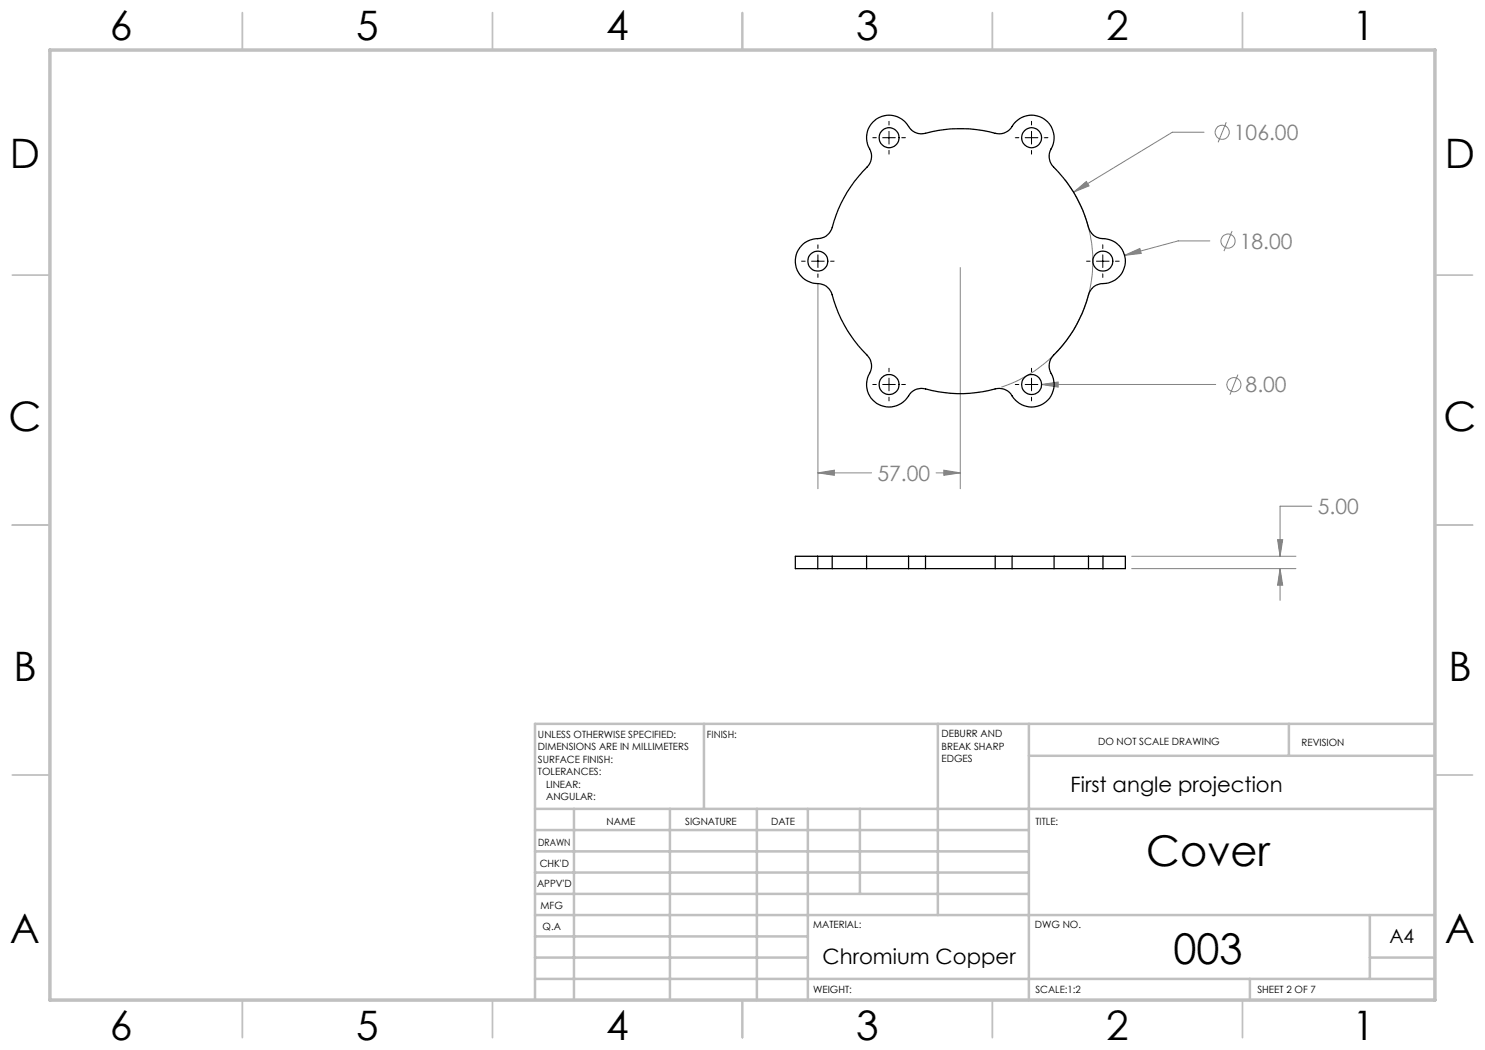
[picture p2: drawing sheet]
<svg xmlns="http://www.w3.org/2000/svg" width="297mm" height="210mm" viewBox="0 0 297 210" stroke-linecap="round" stroke-linejoin="round" font-family="sans-serif">
<g fill="none" stroke="#808080" stroke-width=".2">
<path d="M212.9 35.9a26.5 26.5 0 0 1-12.6 41.5M214.7 38.4l2.6-2.1 .5 .9zM240.8 26.4h-6.3l-19.8 12M245.3 24.4l-1.7 4.1M163.6 56.8v40.9M192.1 53.5v44.2M224.9 51.1l3.1-1.4 .2 1zM242 48.2h-6.4l-10.7 2.9M246.4 46.2l-1.6 4M208.3 76.9h34.8M208.3 76.9l3.3-.5v1zM247.6 74.9l-1.6 4"/>
<path d="M163.6 94.6h10.7M163.6 94.6l3.3-.6v1.1zM187.2 94.6h4.9M188.8 94l3.3 .6-3.3 .5zM226.3 113.7h32.9M226.3 111.3h32.9M255.5 107.9h1l-.5 3.4zM256 113.7v6.4M256 113.7l.5 3.3h-1zM262.4 101.2h-6.4v10.1"/>
<circle cx="244.4" cy="26.5" r="1.41"/>
<circle cx="245.6" cy="48.2" r="1.41"/>
<circle cx="246.8" cy="76.9" r="1.4"/>
</g>
<g fill="none" stroke="#000" stroke-width=".2">
<path d="M174.6 27.5h.7M176.5 27.5h2.6M177.8 24.3v.7M177.8 26.3v2.5M177.8 30.1v.7M180.3 27.5h.8M203.1 27.5h.7M205 27.5h2.6M206.3 24.3v.7M206.3 26.3v2.5M206.3 30.1v.7M208.8 27.5h.8"/>
<path d="M160.3 52.2h.7M162.3 52.2h2.6M163.6 49v.7M163.6 51v2.5M163.6 54.8v.7M166.1 52.2h.7M217.3 52.2h.7M219.3 52.2h2.5M220.6 49v.7M220.6 51v2.5M220.6 54.8v.7M223.1 52.2h.7"/>
<path d="M174.6 76.9h.7M176.5 76.9h2.6M177.8 73.7v.7M177.8 75.6v2.6M177.8 79.4v.8M180.3 76.9h.8M203.1 76.9h.7M205 76.9h2.6M206.3 73.7v.7M206.3 75.6v2.6M206.3 79.4v.8M208.8 76.9h.8"/>
</g>
<g fill="none" stroke="#c0c0c0" stroke-width=".35">
<path d="M48.5 2.5v7.5M98.5 2.5v7.5M148.5 2.5v7.5M198.5 2.5v7.5M248.5 2.5v7.5M2.5 55h7.5M287 55h7.5M2.5 105h7.5M287 105h7.5M2.5 155h7.5M287 155h7.5M48.5 200v7.5"/>
<path d="M98.5 200v7.5M148.5 200v7.5M198.5 200v7.5M248.5 200v7.5"/>
</g>
<g fill="none" stroke="#c0c0c0" stroke-width=".5">
<path d="M140.8 144.8v17M187.6 144.8v38.2M205.8 144.8v55.2M205.8 151.2h81.2M257.8 144.8v6.4M287 144.8h-180v55.2M107 161.8h180M107 178.8h98.8M107 174.5h98.8M107 170.3h98.8M107 166h98.8M114.8 161.8v38.2"/>
<path d="M134 161.8v38.2M151.4 161.8v38.2M161.6 161.8v38.2M172 161.8v17M107 195.8h180M107 191.5h54.6M107 187.3h54.6M107 183h180M250 195.8v4.2M274 191.5h13M274 183v12.8"/>
</g>
<path d="M10 10h277v190h-277z" fill="none" stroke="#c0c0c0" stroke-width=".7"/>
<path d="M214.7 38.4l3.1-1.2-.5-.9zM224.9 51.1l3.3-.4-.2-1zM208.3 76.9l3.3 .5v-1zM163.6 94.6l3.3-.6v1.1zM188.8 94l3.3 .6-3.3 .5zM256 113.7l.5 3.3h-1zM255.5 107.9h1l-.5 3.4z" fill="#808080"/>
<g fill="none" stroke="#000" stroke-width=".25">
<path d="M174.6 24.4a4.6 4.6 0 0 1 7.4 1.2 2.97 2.97 0 0 0 3.1 1.1 27.4 27.4 0 0 1 14.4 0 3.1 3.1 0 0 0 3.2-1.9 4.5 4.5 0 0 1 6.3-.9 4.5 4.5 0 0 1 1 6.3 3.1 3.1 0 0 0 .7 3.2 27 27 0 0 1 7.1 12.5 3.1 3.1 0 0 0 3.3 1.9 4.5 4.5 0 0 1 4 4.9 4.5 4.5 0 0 1-5 4.1 2.97 2.97 0 0 0-2.4 2.2 26.9 26.9 0 0 1-7.3 12.4 3.1 3.1 0 0 0 .1 3.7 4.5 4.5 0 0 1-2.4 5.9 4.5 4.5 0 0 1-5.9-2.2 2.97 2.97 0 0 0-3.2-1 26.6 26.6 0 0 1-14.4-.1 3.1 3.1 0 0 0-3.2 1.9 4.5 4.5 0 0 1-6.3 .9 4.5 4.5 0 0 1-1-6.2 3.1 3.1 0 0 0-.7-3.3 27 27 0 0 1-7.1-12.4 3.1 3.1 0 0 0-3.3-1.9 4.5 4.5 0 0 1-3.9-5 4.5 4.5 0 0 1 4.9-4 3.1 3.1 0 0 0 2.4-2.2 26.4 26.4 0 0 1 7.3-12.4 3.2 3.2 0 0 0 0-3.8 4.6 4.6 0 0 1 .9-4.9zM163.5 111.3h2.9M163.5 113.7h2.9M163.5 111.3h-4.4v2.4h4.4M163.5 111.3v2.4M166.4 111.3h6.9M166.4 113.7h6.9M166.4 111.3v2.4M173.3 111.3h8.4M173.3 113.7h8.4M173.3 111.3v2.4M181.7 111.3h3.4"/>
<path d="M181.7 113.7h3.4M181.7 111.3v2.4M185.1 111.3h13.9M185.1 113.7h13.9M185.1 111.3v2.4M199 111.3h3.4M199 113.7h3.4M199 111.3v2.4M202.4 111.3h8.4M202.4 113.7h8.4M202.4 111.3v2.4M210.8 111.3h6.9"/>
<path d="M210.8 113.7h6.9M210.8 111.3v2.4M217.7 111.3h2.9M217.7 113.7h2.9M217.7 111.3v2.4M220.6 111.3h4.5v2.4h-4.5M220.6 111.3v2.4"/>
<circle cx="177.8" cy="27.5" r="2"/>
<circle cx="206.3" cy="27.5" r="2"/>
<circle cx="163.6" cy="52.2" r="2"/>
<circle cx="220.6" cy="52.2" r="2"/>
<circle cx="177.8" cy="76.9" r="2"/>
<circle cx="206.3" cy="76.9" r="2"/>
</g>
<g font-size="8.5">
<text x="229.2" y="173.3">Cover</text>
<text x="234.7" y="192.7">003</text>
</g>
<g font-size="8.1">
<text x="22" y="8">6</text>
<text x="71.2" y="8">5</text>
<text x="121.2" y="8">4</text>
<text x="171.3" y="8">3</text>
<text x="221.3" y="8">2</text>
<text x="270.5" y="8">1</text>
<text x="2" y="33.6">D</text>
<text x="289" y="33.6">D</text>
<text x="1.7" y="86.1">C</text>
<text x="288.7" y="86.1">C</text>
<text x="2.7" y="136.1">B</text>
<text x="289.7" y="136.1">B</text>
<text x="2" y="188.6">A</text>
<text x="289" y="188.6">A</text>
<text x="22" y="208">6</text>
<text x="71.2" y="208">5</text>
<text x="121.2" y="208">4</text>
<text x="171.3" y="208">3</text>
<text x="221.3" y="208">2</text>
<text x="270.5" y="208">1</text>
</g>
<g font-size="4.2" fill="#808080">
<text x="246.8" y="28">106.00</text>
<text x="248" y="49.7">18.00</text>
<text x="249.1" y="78.5">8.00</text>
<text x="175.5" y="96.1">57.00</text>
<text x="263.6" y="102.8">5.00</text>
</g>
<g font-size="4.2">
<text x="214.1" y="158.3">First angle projection</text>
<text x="164.5" y="192.8">Chromium Copper</text>
</g>
<text font-size="3.9" x="277.9" y="188.5">A4</text>
<g font-size="2">
<text x="107.6" y="147.6">UNLESS OTHERWISE SPECIFIED:</text>
<text x="141.4" y="147.6">FINISH:</text>
<text x="188.3" y="147.5">DEBURR AND</text>
<text x="188.3" y="150">BREAK SHARP</text>
<text x="219.6" y="149">DO NOT SCALE DRAWING</text>
<text x="260.3" y="149.2">REVISION</text>
<text x="107.6" y="150.1">DIMENSIONS ARE IN MILLIMETERS</text>
<text x="107.6" y="152.6">SURFACE FINISH:</text>
<text x="107.6" y="155.1">TOLERANCES:</text>
<text x="188.3" y="152.5">EDGES</text>
<text x="109.2" y="157.6">LINEAR:</text>
<text x="109.2" y="160.1">ANGULAR:</text>
<text x="121.3" y="165">NAME</text>
<text x="137" y="164.9">SIGNATURE</text>
<text x="154.2" y="164.9">DATE</text>
<text x="207.1" y="164.9">TITLE:</text>
<text x="107.6" y="169.1">DRAWN</text>
<text x="107.9" y="173.3">CHK'D</text>
<text x="107.4" y="177.4">APPV'D</text>
<text x="108.1" y="181.8">MFG</text>
<text x="108.5" y="186">Q.A</text>
<text x="162.6" y="185.5">MATERIAL:</text>
<text x="207" y="185.5">DWG NO.</text>
<text x="162.6" y="198.5">WEIGHT:</text>
<text x="207.1" y="198.6">SCALE:1:2</text>
<text x="251.5" y="198.6">SHEET 2 OF 7</text>
</g>
</svg>
